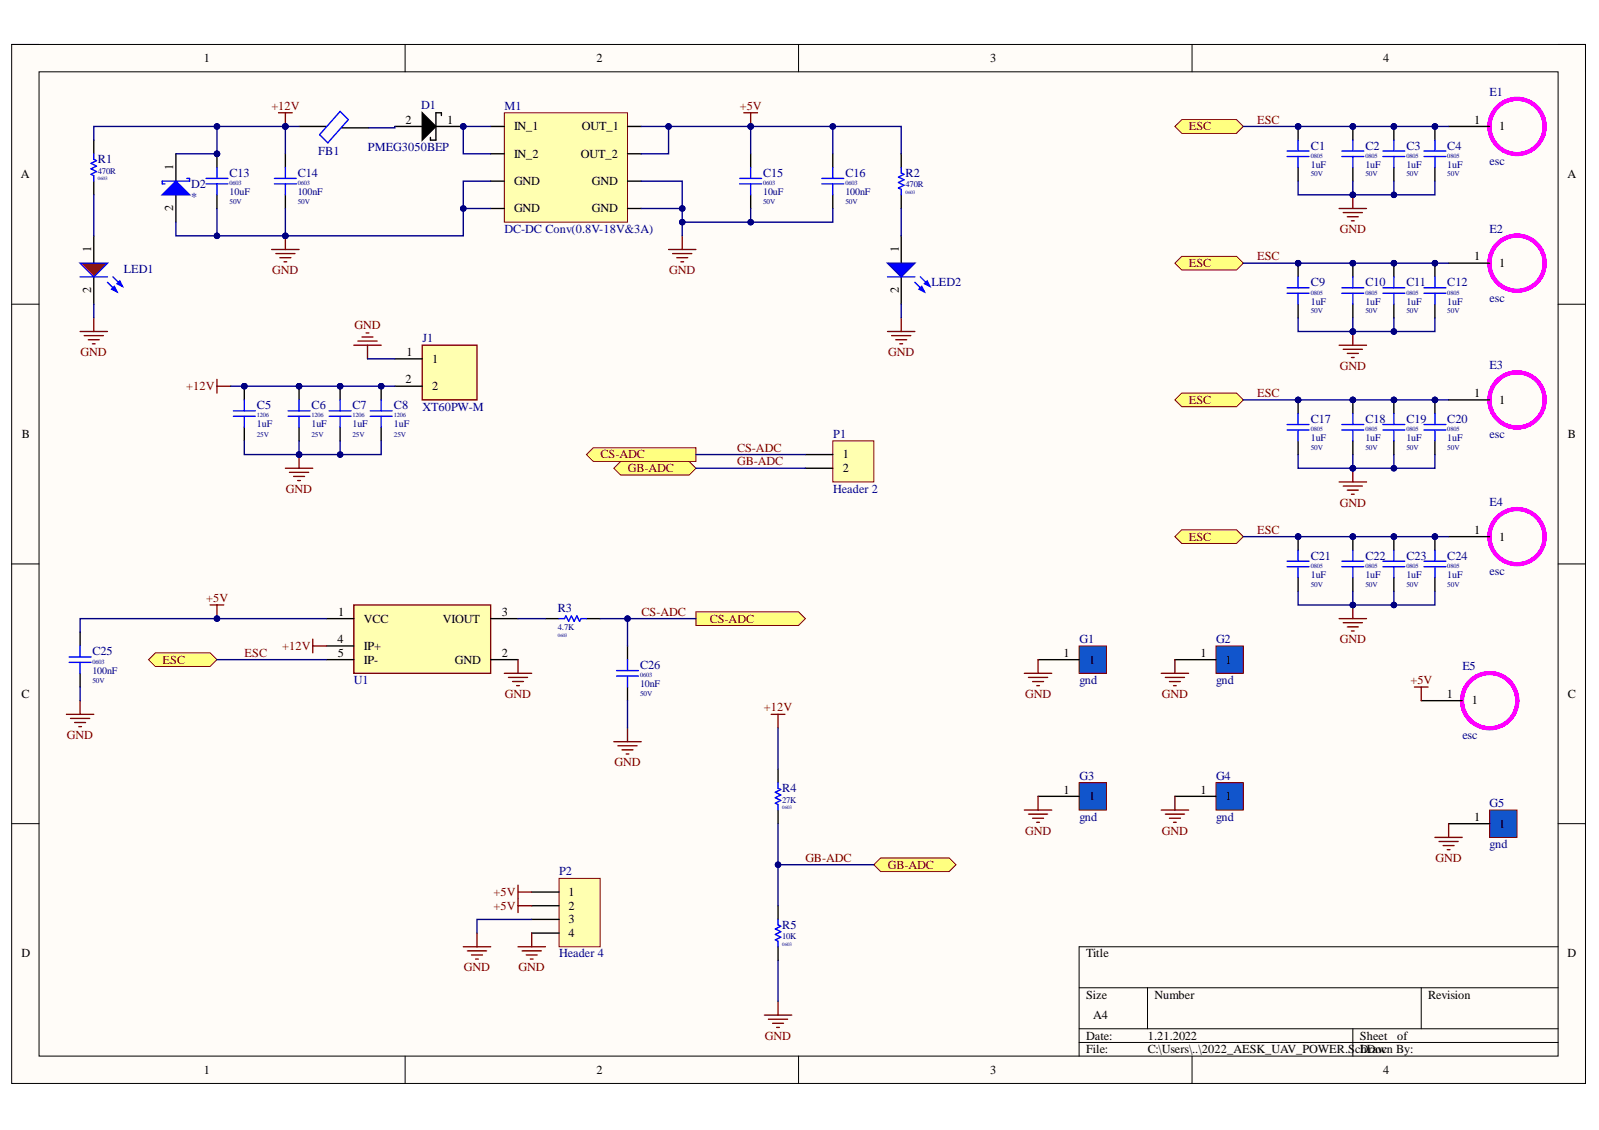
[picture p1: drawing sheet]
# Altium project 2022_AESK_UAV_POWER.PrjPcb
1 sheet, 51 parts. Net scope: flat (ports and power ports of the same name join across sheets).
Board file: 2022_AESK_UAV_POWER.PcbDoc

## Sheet 2022_AESK_UAV_POWER.SchDoc
size A4

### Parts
C1  Package / Case: 0805  Voltage: 50V  [CAPC 0805]  (hidden comment: 1uF)
C2  Package / Case: 0805  Voltage: 50V  [CAPC 0805]  (hidden comment: 1uF)
C3  Package / Case: 0805  Voltage: 50V  [CAPC 0805]  (hidden comment: 1uF)
C4  Package / Case: 0805  Voltage: 50V  [CAPC 0805]  (hidden comment: 1uF)
C5  Package / Case: 1206  Voltage: 25V  [CAPC 1206]  (hidden comment: 1uF)
C6  Package / Case: 1206  Voltage: 25V  [CAPC 1206]  (hidden comment: 1uF)
C7  Package / Case: 1206  Voltage: 25V  [CAPC 1206]  (hidden comment: 1uF)
C8  Package / Case: 1206  Voltage: 25V  [CAPC 1206]  (hidden comment: 1uF)
C9  Package / Case: 0805  Voltage: 50V  [CAPC 0805]  (hidden comment: 1uF)
C10  Package / Case: 0805  Voltage: 50V  [CAPC 0805]  (hidden comment: 1uF)
C11  Package / Case: 0805  Voltage: 50V  [CAPC 0805]  (hidden comment: 1uF)
C12  Package / Case: 0805  Voltage: 50V  [CAPC 0805]  (hidden comment: 1uF)
C13  Package / Case: 0603  Voltage: 50V  [CAPC 0603]  (hidden comment: 10uF)
C14  Package / Case: 0603  Voltage: 50V  [CAPC 0603]  (hidden comment: 100nF)
C15  Package / Case: 0603  Voltage: 50V  [CAPC 0603]  (hidden comment: 10uF)
C16  Package / Case: 0603  Voltage: 50V  [CAPC 0603]  (hidden comment: 100nF)
C17  Package / Case: 0805  Voltage: 50V  [CAPC 0805]  (hidden comment: 1uF)
C18  Package / Case: 0805  Voltage: 50V  [CAPC 0805]  (hidden comment: 1uF)
C19  Package / Case: 0805  Voltage: 50V  [CAPC 0805]  (hidden comment: 1uF)
C20  Package / Case: 0805  Voltage: 50V  [CAPC 0805]  (hidden comment: 1uF)
C21  Package / Case: 0805  Voltage: 50V  [CAPC 0805]  (hidden comment: 1uF)
C22  Package / Case: 0805  Voltage: 50V  [CAPC 0805]  (hidden comment: 1uF)
C23  Package / Case: 0805  Voltage: 50V  [CAPC 0805]  (hidden comment: 1uF)
C24  Package / Case: 0805  Voltage: 50V  [CAPC 0805]  (hidden comment: 1uF)
C25  Package / Case: 0603  Voltage: 50V  [CAPC 0603]  (hidden comment: 100nF)
C26  Package / Case: 0603  Voltage: 50V  [CAPC 0603]  (hidden comment: 10nF)
D1  PMEG3050BEP  [SOD470X100-2N]
D2  *  [DO-214AC, SMA]
E1  esc  [esc]
E2  esc  [esc]
E3  esc  [esc]
E4  esc  [esc]
E5  esc  [esc]
FB1  Ferrite Bead  [FCM1608KF-601T03]  (value not drawn)
G1  gnd  [gnd]
G2  gnd  [gnd]
G3  gnd  [gnd]
G4  gnd  [gnd]
G5  gnd  [gnd]
J1  XT60PW-M  [AMASS_XT60PW-M]
LED1  (no value)  [LED RED 0603]
LED2  (no value)  [LED BLUE 0603]
M1  DC-DC Conv(0.8V-18V&3A)  [mp]
P1  Header 2  [HDR1X2]
P2  Header 4  [HDR1X4]
R1  Package / Case: 0603  [RESC 0603]  (hidden comment: 470R)
R2  Package / Case: 0603  [RESC 0603]  (hidden comment: 470R)
R3  Package / Case: 0603  [RESC 0603]  (hidden comment: 4.7K)
R4  Package / Case: 0603  [RESC 0603]  (hidden comment: 27K)
R5  Package / Case: 0603  [RESC 0603]  (hidden comment: 10K)
U1  ACS758KCB-150B-PFF-T  [Allegro_MicroSystems_LLC_CB-5-PFF_MFG]  (value not drawn)

### Ports
CS-ADC (out), ESC (bidir), GB-ADC (bidir)

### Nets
+5V: C15.2 C16.2 C25.2 E5.1 M1.3(OUT_1) M1.4(OUT_2) P2.1 P2.2 R2.2 U1.1(VCC)
+12V: C5.2 C6.2 C7.2 C8.2 C13.2 C14.2 D2.1(K) FB1.1 J1.2 R1.2 R4.2 U1.4(IP+)
GND: C1.1 C2.1 C3.1 C4.1 C5.1 C6.1 C7.1 C8.1 C9.1 C10.1 C11.1 C12.1 C13.1 C14.1 C15.1 C16.1 C17.1 C18.1 C19.1 C20.1 C21.1 C22.1 C23.1 C24.1 C25.1 C26.1 D2.2(A) G1.1 G2.1 G3.1 G4.1 G5.1 J1.1 LED1.2(C) LED2.2(C) M1.5(GND) M1.6(GND) M1.7(GND) M1.8(GND) P2.3 P2.4 R5.1 U1.2(GND)
CS-ADC: C26.2 P1.1 R3.1 ; port CS-ADC
ESC: C1.2 C2.2 C3.2 C4.2 C9.2 C10.2 C11.2 C12.2 C17.2 C18.2 C19.2 C20.2 C21.2 C22.2 C23.2 C24.2 E1.1 E2.1 E3.1 E4.1 U1.5(IP-) ; port ESC
GB-ADC: P1.2 R4.1 R5.2 ; port GB-ADC
NetD1_1: D1.1(K) M1.1(IN_1) M1.2(IN_2)
NetD1_2: D1.2(A) FB1.2
NetLED1_1: LED1.1(A) R1.1
NetLED2_1: LED2.1(A) R2.1
NetR3_2: R3.2 U1.3(VIOUT)
